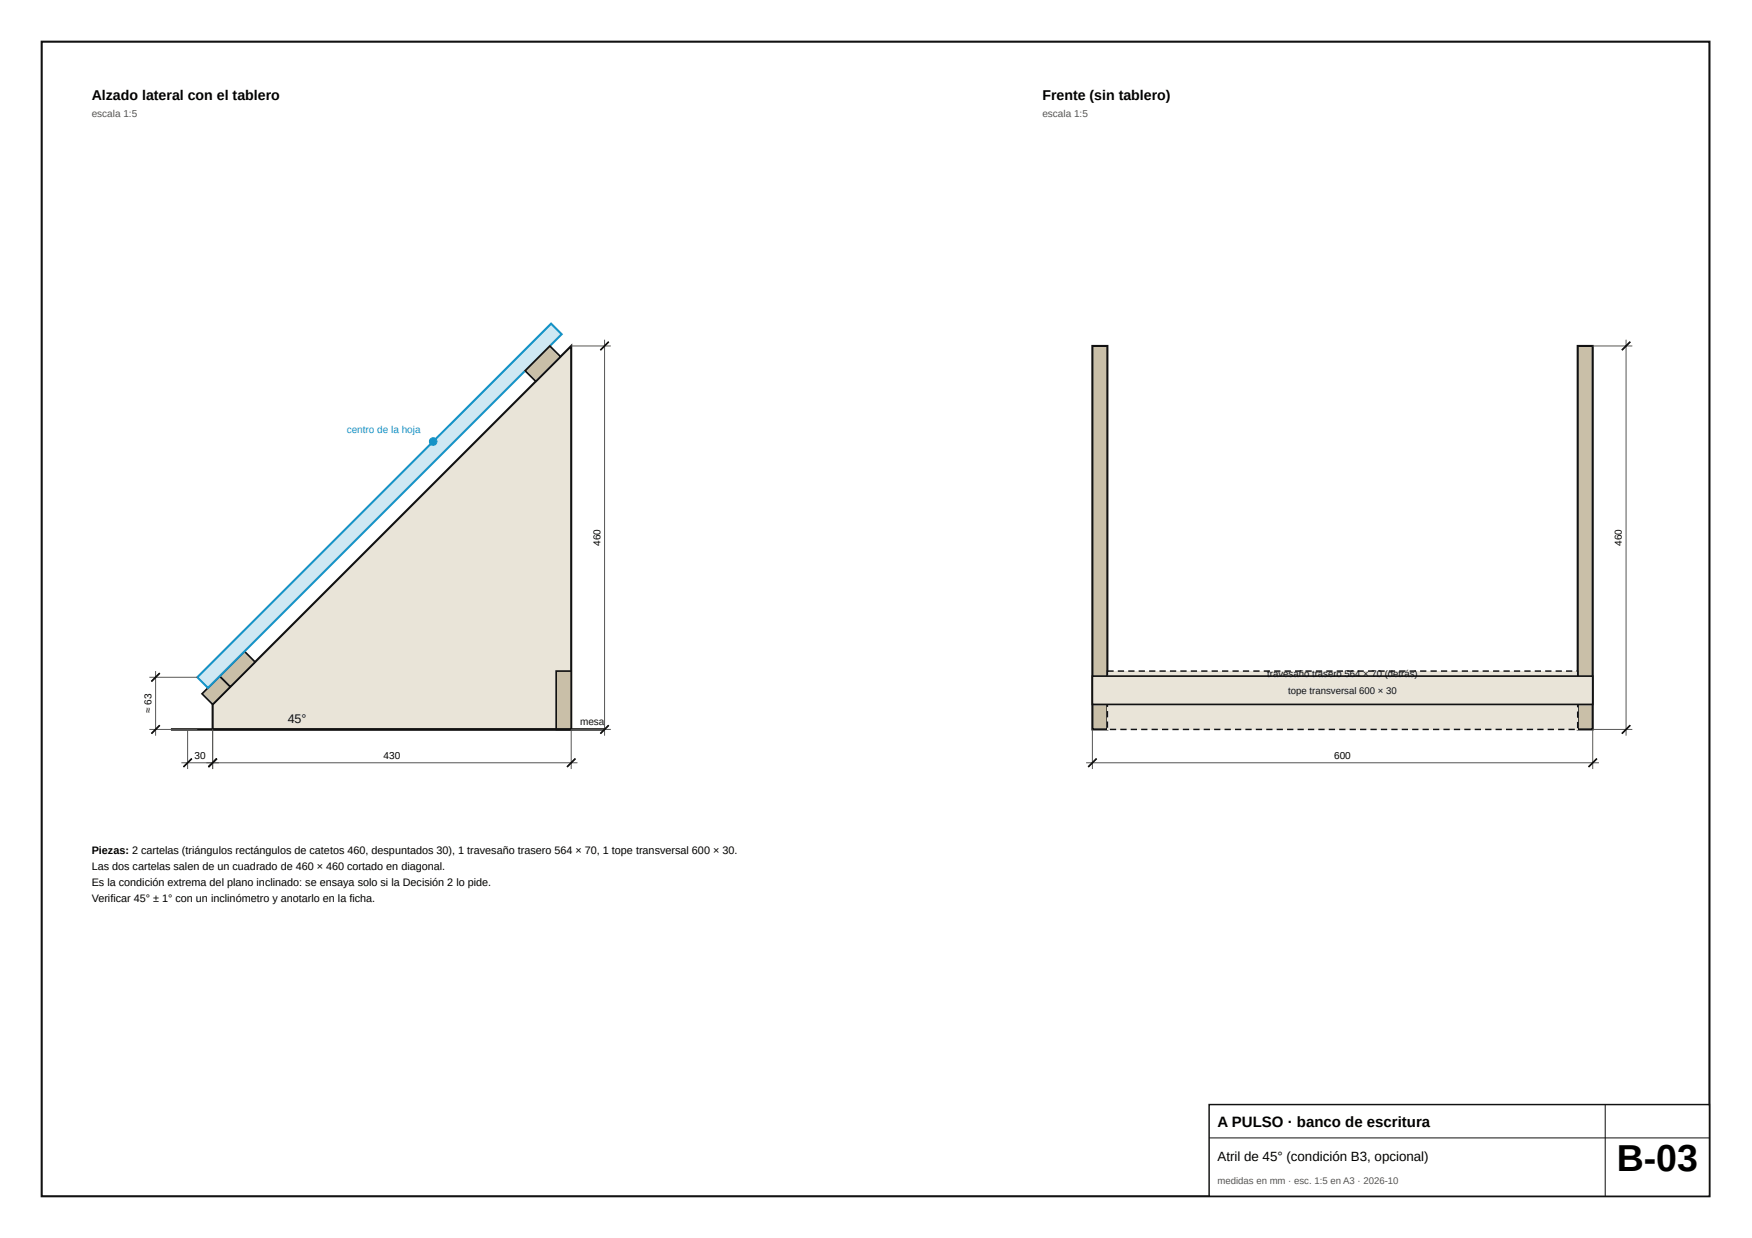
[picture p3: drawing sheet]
<svg xmlns="http://www.w3.org/2000/svg" width="420mm" height="297mm" viewBox="0 0 420 297" stroke-linecap="round" stroke-linejoin="round" font-family="sans-serif">
<path d="M10 10h400v277h-400z" fill="none" stroke="#111" stroke-width=".5"/>
<path d="M290 265h120v22h-120z" fill="#fff"/>
<path d="M290 265h120v22h-120z" fill="none" stroke="#111" stroke-width=".35"/>
<path d="M290 273h120M385 265v22" fill="none" stroke="#111" stroke-width=".24"/>
<path d="M51 169l86-86v92h-86z" fill="#e9e4d8"/>
<path d="M51 169l86-86v92h-86z" fill="none" stroke="#111" stroke-width=".5"/>
<path d="M48.4 166.4l4.3-4.2 2.5 2.6-4.2 4.2z" fill="#c9bfa8"/>
<path d="M48.4 166.4l4.3-4.2 2.5 2.6-4.2 4.2z" fill="none" stroke="#111" stroke-width=".4"/>
<path d="M58.6 156.3l2.6 2.5-6 6-2.5-2.6z" fill="#c9bfa8"/>
<path d="M58.6 156.3l2.6 2.5-6 6-2.5-2.6z" fill="none" stroke="#111" stroke-width=".4"/>
<path d="M47.3 162.5l84.9-84.9 2.5 2.6-84.8 84.8z" fill="#cfe8f3"/>
<path d="M47.3 162.5l84.9-84.9 2.5 2.6-84.8 84.8z" fill="none" stroke="#1593c7" stroke-width=".5"/>
<path d="M125.9 89l6-6 2.5 2.6-5.9 5.9z" fill="#c9bfa8"/>
<path d="M125.9 89l6-6 2.5 2.6-5.9 5.9z" fill="none" stroke="#111" stroke-width=".4"/>
<path d="M133.4 161h3.6v14h-3.6z" fill="#c9bfa8"/>
<path d="M146 82l-2 2M133.4 161h3.6v14h-3.6zM146 174l-2 2M46 182l-2 2M52 182l-2 2M138 182l-2 2" fill="none" stroke="#111" stroke-width=".4"/>
<path d="M41 175h104" fill="none" stroke="#111" stroke-width=".6"/>
<path d="M137 83h9.5M145 81.5v95M45 175v9.5M51 175v9.5M146.5 175h-9.5v9.5M43.5 183h95" fill="none" stroke="#555" stroke-width=".24"/>
<path d="M144 84l2-2zM146 174l-2 2zM44 184l2-2zM50 184l2-2zM136 184l2-2z" fill="#000"/>
<circle cx="103.9" cy="105.9" r=".9" fill="#1593c7"/>
<circle cx="103.9" cy="105.9" r=".9" fill="none" stroke="#1593c7" stroke-width=".25"/>
<path d="M35.8 175h11.5M35.8 162.5h11.5M37.3 161v15.5" fill="none" stroke="#555" stroke-width=".24"/>
<path d="M36.3 176l2-2zM36.3 163.5l2-2z" fill="#000"/>
<path d="M38.3 174l-2 2M38.3 161.5l-2 2" fill="none" stroke="#111" stroke-width=".4"/>
<path d="M262 83h3.6v92h-3.6z" fill="#c9bfa8"/>
<path d="M262 83h3.6v92h-3.6z" fill="none" stroke="#111" stroke-width=".5"/>
<path d="M378.4 83h3.6v92h-3.6z" fill="#c9bfa8"/>
<path d="M378.4 83h3.6v92h-3.6z" fill="none" stroke="#111" stroke-width=".5"/>
<path d="M265.6 161h112.8v14h-112.8z" fill="#e9e4d8"/>
<path d="M268.1 160.8h1.5v.4h-1.5zM270.6 160.8h1.5v.4h-1.5zM273.1 160.8h1.5v.4h-1.5zM275.6 160.8h1.5v.4h-1.5zM278.1 160.8h1.5v.4h-1.5zM280.6 160.8h1.5v.4h-1.5zM283.1 160.8h1.5v.4h-1.5zM285.6 160.8h1.5v.4h-1.5zM288.1 160.8h1.5v.4h-1.5zM290.6 160.8h1.5v.4h-1.5zM293.1 160.8h1.5v.4h-1.5zM295.6 160.8h1.5v.4h-1.5zM298.1 160.8h1.5v.4h-1.5zM300.6 160.8h1.5v.4h-1.5zM303.1 160.8h1.5v.4h-1.5zM305.6 160.8h1.5v.4h-1.5zM308.1 160.8h1.5v.4h-1.5zM310.6 160.8h1.5v.4h-1.5zM313.1 160.8h1.5v.4h-1.5zM315.6 160.8h1.5v.4h-1.5zM318.1 160.8h1.5v.4h-1.5zM320.6 160.8h1.5v.4h-1.5zM323.1 160.8h1.5v.4h-1.5zM325.6 160.8h1.5v.4h-1.5zM328.1 160.8h1.5v.4h-1.5zM330.6 160.8h1.5v.4h-1.5zM333.1 160.8h1.5v.4h-1.5zM335.6 160.8h1.5v.4h-1.5zM338.1 160.8h1.5v.4h-1.5zM340.6 160.8h1.5v.4h-1.5zM343.1 160.8h1.5v.4h-1.5zM345.6 160.8h1.5v.4h-1.5zM348.1 160.8h1.5v.4h-1.5zM350.6 160.8h1.5v.4h-1.5zM353.1 160.8h1.5v.4h-1.5zM355.6 160.8h1.5v.4h-1.5zM358.1 160.8h1.5v.4h-1.5zM360.6 160.8h1.5v.4h-1.5zM363.1 160.8h1.5v.4h-1.5zM365.6 160.8h1.5v.4h-1.5zM368.1 160.8h1.5v.4h-1.5zM370.6 160.8h1.5v.4h-1.5zM373.1 160.8h1.5v.4h-1.5zM375.6 160.8h1.5v.4h-1.5zM378.1 160.8h.5v1.4h-.4v-1.2h.2v.2h-.3zM378.2 163.2h.4v1.5h-.4zM378.2 165.7h.4v1.5h-.4zM378.2 168.2h.4v1.5h-.4zM378.2 170.7h.4v1.5h-.4zM378.2 173.2h.4v1.5h-.4zM376.2 174.8h1.5v.4h-1.5zM373.7 174.8h1.5v.4h-1.5zM371.2 174.8h1.5v.4h-1.5zM368.7 174.8h1.5v.4h-1.5zM366.2 174.8h1.5v.4h-1.5zM363.7 174.8h1.5v.4h-1.5zM361.2 174.8h1.5v.4h-1.5zM358.7 174.8h1.5v.4h-1.5zM356.2 174.8h1.5v.4h-1.5zM353.7 174.8h1.5v.4h-1.5zM351.2 174.8h1.5v.4h-1.5zM348.7 174.8h1.5v.4h-1.5zM346.2 174.8h1.5v.4h-1.5zM343.7 174.8h1.5v.4h-1.5zM341.2 174.8h1.5v.4h-1.5zM338.7 174.8h1.5v.4h-1.5zM336.2 174.8h1.5v.4h-1.5zM333.7 174.8h1.5v.4h-1.5zM331.2 174.8h1.5v.4h-1.5zM328.7 174.8h1.5v.4h-1.5zM326.2 174.8h1.5v.4h-1.5zM323.7 174.8h1.5v.4h-1.5zM321.2 174.8h1.5v.4h-1.5zM318.7 174.8h1.5v.4h-1.5zM316.2 174.8h1.5v.4h-1.5zM313.7 174.8h1.5v.4h-1.5zM311.2 174.8h1.5v.4h-1.5zM308.7 174.8h1.5v.4h-1.5zM306.2 174.8h1.5v.4h-1.5zM303.7 174.8h1.5v.4h-1.5zM301.2 174.8h1.5v.4h-1.5zM298.7 174.8h1.5v.4h-1.5zM296.2 174.8h1.5v.4h-1.5zM293.7 174.8h1.5v.4h-1.5zM291.2 174.8h1.5v.4h-1.5zM288.7 174.8h1.5v.4h-1.5zM286.2 174.8h1.5v.4h-1.5zM283.7 174.8h1.5v.4h-1.5zM281.2 174.8h1.5v.4h-1.5zM278.7 174.8h1.5v.4h-1.5zM276.2 174.8h1.5v.4h-1.5zM273.7 174.8h1.5v.4h-1.5zM271.2 174.8h1.5v.4h-1.5zM268.7 174.8h1.5v.4h-1.5zM266.2 174.8h1.5v.4h-1.5zM265.4 173.1h.4v1.5h-.4zM265.4 170.6h.4v1.5h-.4zM265.4 168.1h.4v1.5h-.4zM265.4 165.6h.4v1.5h-.4zM265.4 163.1h.4v1.5h-.4zM265.4 160.8h1.7v.4h-1.5v-.2h.2v1.1h-.4z" fill="#111"/>
<path d="M262 162.2h120v6.8h-120z" fill="#e9e4d8"/>
<path d="M391 82l-2 2M262 162.2h120v6.8h-120zM391 174l-2 2M263 182l-2 2M383 182l-2 2" fill="none" stroke="#111" stroke-width=".4"/>
<path d="M382 83h9.5M390 81.5v95M262 175v9.5M391.5 175h-9.5v9.5M260.5 183h123" fill="none" stroke="#555" stroke-width=".24"/>
<path d="M389 84l2-2zM389 176l2-2zM263 182l-2 2zM381 184l2-2z" fill="#000"/>
<text font-size="9" x="387.7" y="281">B-03</text>
<text font-size="3.6" x="292" y="270.5">A PULSO · banco de escritura</text>
<g font-size="3.4">
<text x="22" y="24">Alzado lateral con el tablero</text>
<text x="250" y="24">Frente (sin tablero)</text>
</g>
<text font-size="3.2" x="292" y="278.5">Atril de 45° (condición B3, opcional)</text>
<text font-size="3" fill="#111" x="69" y="173.4">45°</text>
<g font-size="2.6">
<text x="22" y="205">Piezas: 2 cartelas (triángulos rectángulos de catetos 460, despuntados 30), 1 travesaño trasero 564 × 70, 1 tope transversal 600 × 30.</text>
<text x="22" y="208.8">Las dos cartelas salen de un cuadrado de 460 × 460 cortado en diagonal.</text>
<text x="22" y="212.5">Es la condición extrema del plano inclinado: se ensaya solo si la Decisión 2 lo pide.</text>
<text x="22" y="216.3">Verificar 45° ± 1° con un inclinómetro y anotarlo en la ficha.</text>
</g>
<g font-size="2.4" fill="#555">
<text x="22" y="28">escala 1:5</text>
<text x="250" y="28">escala 1:5</text>
</g>
<text font-size="2.4" fill="#1593c7" x="83.2" y="103.9">centro de la hoja</text>
<g font-size="2.4">
<text x="144" y="131" transform="rotate(-90 144 131)">460</text>
<text x="389" y="131" transform="rotate(-90 389 131)">460</text>
<text x="36.3" y="171.1" transform="rotate(-90 36.3 171.1)">≈ 63</text>
<text x="46.7" y="182.1">30</text>
<text x="92" y="182.1">430</text>
<text x="320" y="182.1">600</text>
</g>
<text font-size="2.4" fill="#111" x="139.1" y="174">mesa</text>
<g font-size="2.3" fill="#111">
<text x="303.9" y="162.4">travesaño trasero 564 × 70 (detrás)</text>
<text x="309" y="166.4">tope transversal 600 × 30</text>
</g>
<text font-size="2.3" fill="#555" x="292" y="284">medidas en mm · esc. 1:5 en A3 · 2026-10</text>
</svg>
